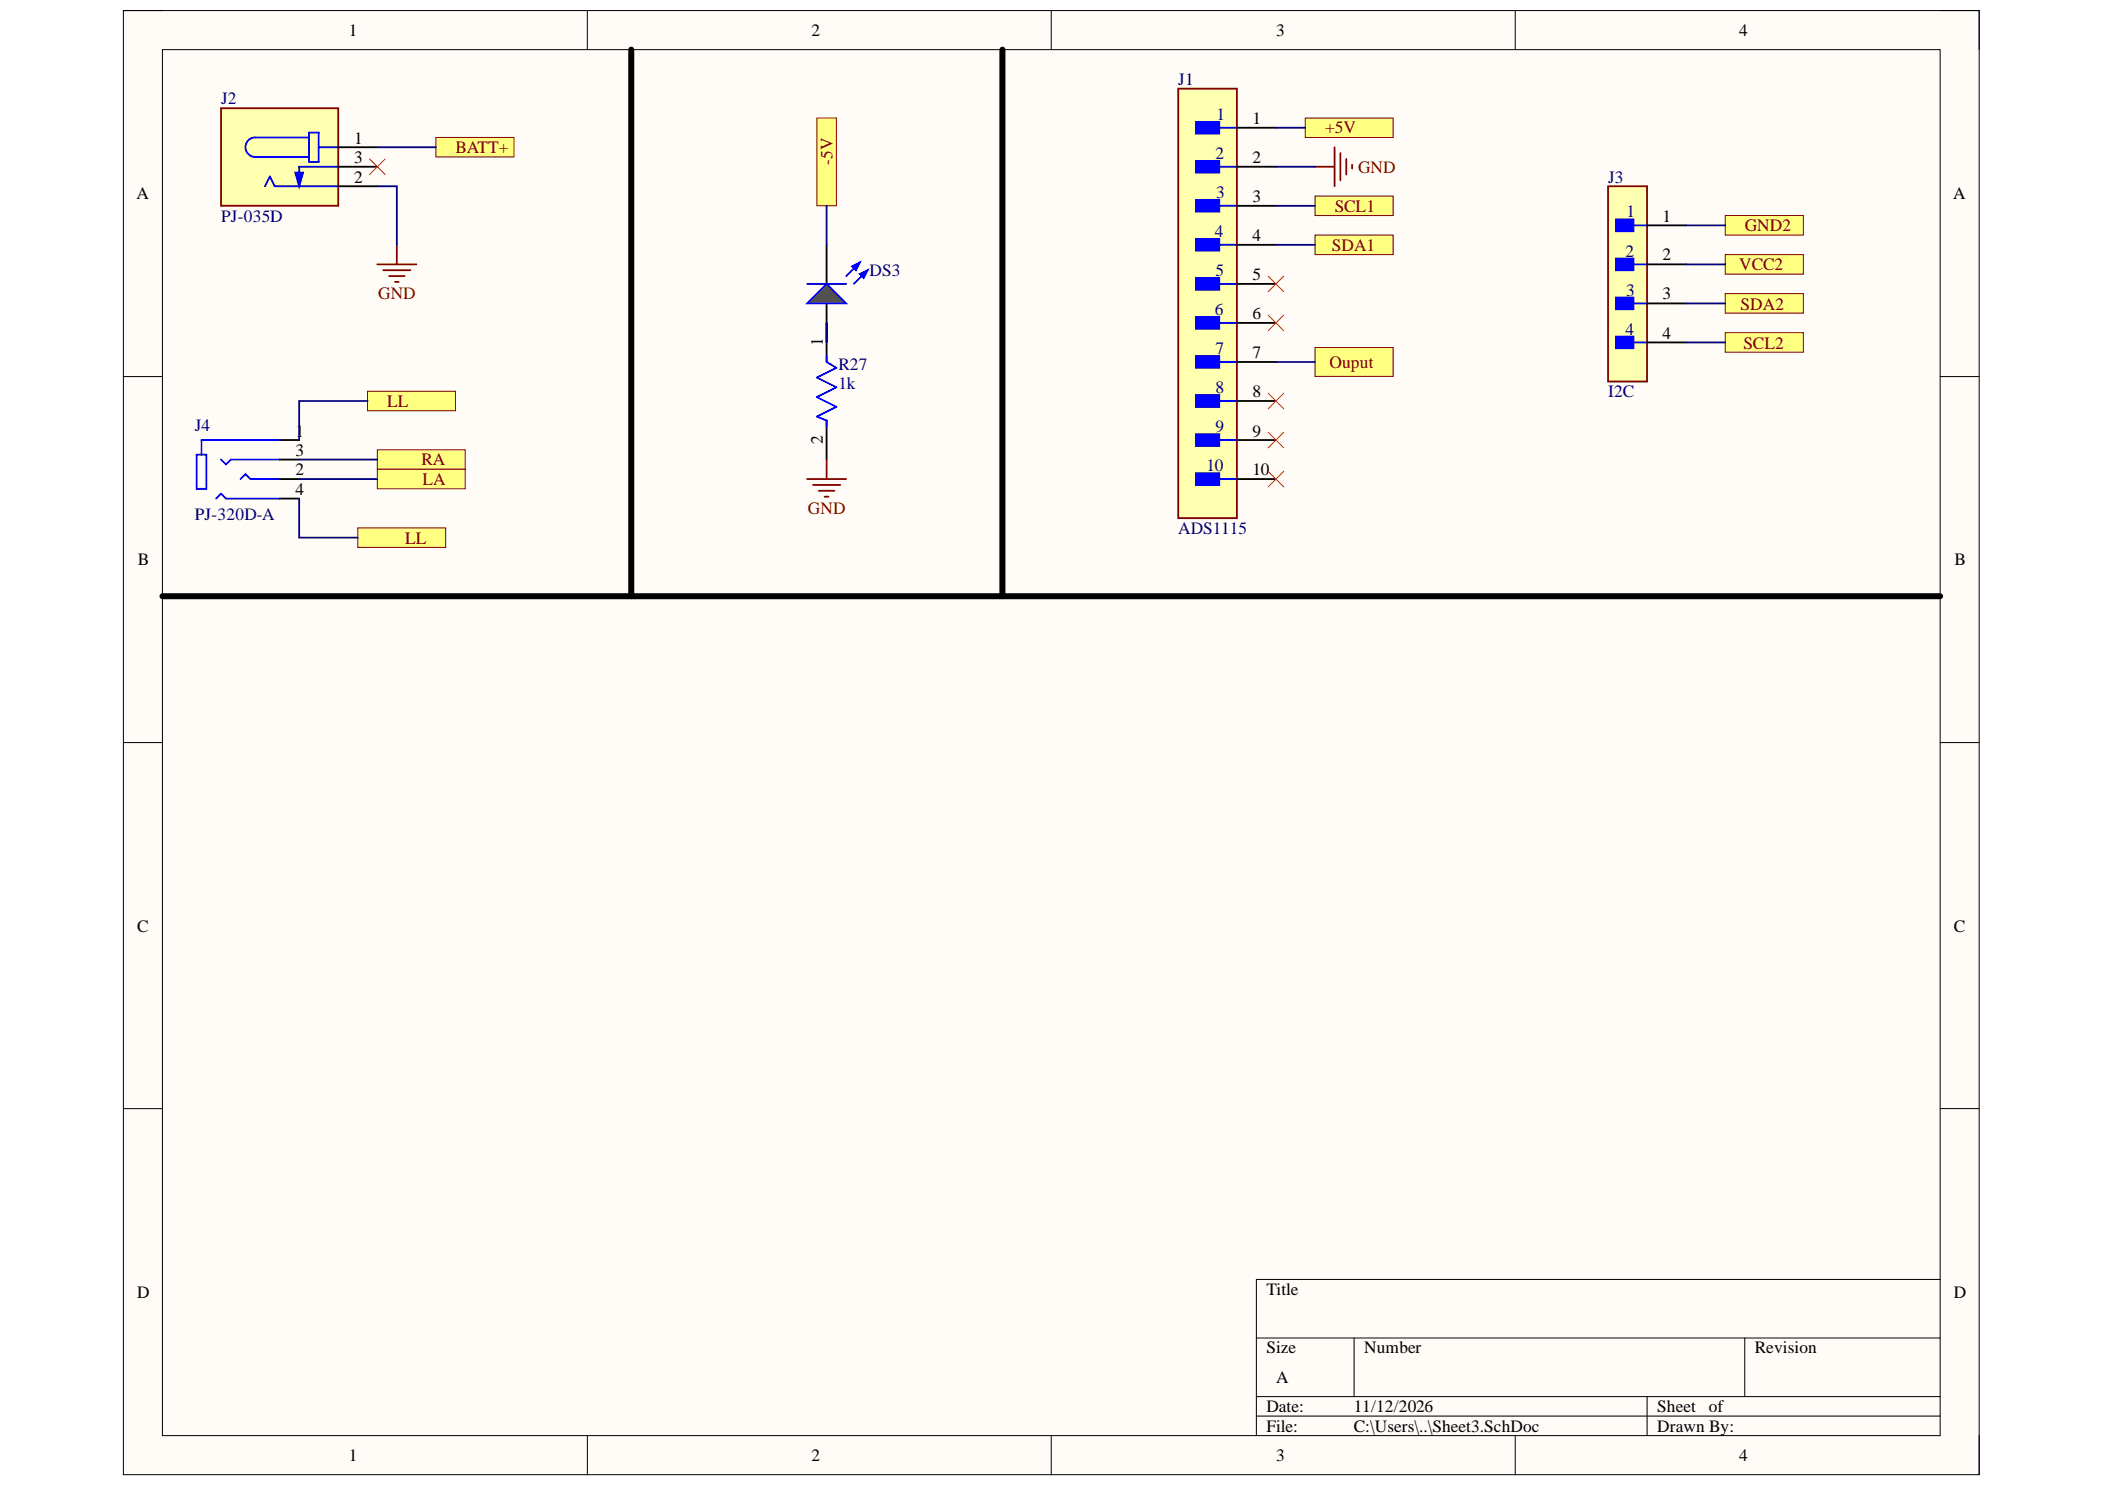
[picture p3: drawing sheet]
<svg xmlns="http://www.w3.org/2000/svg" width="297mm" height="210mm" viewBox="0 0 297 210" stroke-linecap="round" stroke-linejoin="round" font-family="sans-serif">
<path d="M17.4 1.5h261.9v206.5h-261.9z" fill-rule="evenodd" fill="#fffcf8"/>
<path d="M17.4 1.5h261.9v206.5h-261.9z" fill="none" stroke="#000" stroke-width=".14"/>
<path d="M22.9 7h250.9v195.5h-250.9z" fill-rule="evenodd" fill="#fffcf8"/>
<g fill="none" stroke="#000" stroke-width=".14">
<path d="M17.4 1.5h5.5M22.9 7h250.9v195.5h-250.9zM82.9 1.5v5.5M148.3 1.5v5.5M213.8 1.5v5.5M273.8 1.5h5.5v5.5M17.4 53.1h5.5M273.8 53.1h5.5M17.4 104.8h5.5M273.8 104.8h5.5M17.4 156.4h5.5M273.8 156.4h5.5"/>
<path d="M177.3 188.7h96.5M177.3 197h96.5M177.3 199.8h96.5M191.1 188.7v8.3M232.4 197v5.5M246.2 188.7v8.3M273.8 180.5h-96.5v22M82.9 202.5v5.5M148.3 202.5v5.5M213.8 202.5v5.5M279.3 202.5v5.5"/>
</g>
<path d="M226.9 26.3h5.5v27.5h-5.5z" fill-rule="evenodd" fill="#ffffb0"/>
<path d="M226.9 26.3h5.5v27.5h-5.5z" fill="none" stroke="#800000" stroke-width=".25"/>
<path d="M228 31h2.5v1.6h-2.5z" fill-rule="evenodd" fill="#00f"/>
<path d="M228 31h2.5v1.6h-2.5zM230.5 31.8h1.9" fill="none" stroke="#00f" stroke-width=".25"/>
<path d="M228 36.5h2.5v1.6h-2.5z" fill-rule="evenodd" fill="#00f"/>
<path d="M228 36.5h2.5v1.6h-2.5zM230.5 37.3h1.9" fill="none" stroke="#00f" stroke-width=".25"/>
<path d="M228 42h2.5v1.6h-2.5z" fill-rule="evenodd" fill="#00f"/>
<path d="M228 42h2.5v1.6h-2.5zM230.5 42.8h1.9" fill="none" stroke="#00f" stroke-width=".25"/>
<path d="M228 47.5h2.5v1.6h-2.5z" fill-rule="evenodd" fill="#00f"/>
<path d="M228 47.5h2.5v1.6h-2.5zM230.5 48.3h1.9M27.7 64.1h1.4v4.9h-1.4zM30.5 70.3l.7-.7 .7 .7h7.6M31.2 64.8l.7 .7 .7-.7h6.9M33.9 67.6l.7-.7 .7 .7h4.2M39.5 62.1h-11.1v2" fill="none" stroke="#00f" stroke-width=".25"/>
<path d="M232.4 31.8h5.5M232.4 37.3h5.5M232.4 42.8h5.5M232.4 48.3h5.5M39.5 62.1h2.7M39.5 64.8h2.7M39.5 67.6h2.7M39.5 70.3h2.7" fill="none" stroke="#000" stroke-width=".25"/>
<path d="M31.2 15.3h16.5v13.7h-16.5z" fill-rule="evenodd" fill="#ffffb0"/>
<path d="M31.2 15.3h16.5v13.7h-16.5z" fill="none" stroke="#800000" stroke-width=".25"/>
<path d="M36 19.4h7.6M43.6 18.7h1.4v4.1h-1.4zM36 22.1h7.6M37.4 26.3l.7-1.4 .7 1.4h8.9M45 20.8h2.7M47.7 23.5h-5.5v2.8" fill="none" stroke="#00f" stroke-width=".25"/>
<path d="M41.7 24.3h1.1l-.6 2z" fill="#00f"/>
<path d="M36 19.4a1.38 1.38 0 0 0-1.4 1.4 1.38 1.38 0 0 0 1.4 1.3M41.7 24.3h1.1l-.6 2z" fill="none" stroke="#00f" stroke-width=".25"/>
<path d="M47.7 20.8h5.5M47.7 23.5h5.5M47.7 26.3h5.5" fill="none" stroke="#000" stroke-width=".25"/>
<path d="M53.2 37.3h5.6M54.1 38.1h3.8M54.9 38.9h2.2M55.7 39.8h.6M56 34.5v2.8" fill="none" stroke="#800000" stroke-width=".25"/>
<path d="M61.5 19.4h11v2.7h-11z" fill-rule="evenodd" fill="#ffff80"/>
<path d="M61.5 19.4h11v2.7h-11z" fill="none" stroke="#800000" stroke-width=".14"/>
<path d="M243.4 30.4h11.1v2.8h-11.1z" fill-rule="evenodd" fill="#ffff80"/>
<path d="M243.4 30.4h11.1v2.8h-11.1z" fill="none" stroke="#800000" stroke-width=".14"/>
<path d="M243.4 35.9h11.1v2.8h-11.1z" fill-rule="evenodd" fill="#ffff80"/>
<path d="M243.4 35.9h11.1v2.8h-11.1z" fill="none" stroke="#800000" stroke-width=".14"/>
<path d="M243.4 41.4h11.1v2.8h-11.1z" fill-rule="evenodd" fill="#ffff80"/>
<path d="M243.4 41.4h11.1v2.8h-11.1z" fill="none" stroke="#800000" stroke-width=".14"/>
<path d="M243.4 46.9h11.1v2.8h-11.1z" fill-rule="evenodd" fill="#ffff80"/>
<path d="M243.4 46.9h11.1v2.8h-11.1z" fill="none" stroke="#800000" stroke-width=".14"/>
<path d="M53.2 63.5h12.5v2.7h-12.5z" fill-rule="evenodd" fill="#ffff80"/>
<path d="M53.2 63.5h12.5v2.7h-12.5z" fill="none" stroke="#800000" stroke-width=".14"/>
<path d="M53.2 66.2h12.5v2.8h-12.5z" fill-rule="evenodd" fill="#ffff80"/>
<path d="M53.2 66.2h12.5v2.8h-12.5z" fill="none" stroke="#800000" stroke-width=".14"/>
<path d="M51.9 55.2h12.4v2.7h-12.4z" fill-rule="evenodd" fill="#ffff80"/>
<path d="M51.9 55.2h12.4v2.7h-12.4z" fill="none" stroke="#800000" stroke-width=".14"/>
<path d="M50.5 74.5h12.4v2.7h-12.4z" fill-rule="evenodd" fill="#ffff80"/>
<path d="M50.5 74.5h12.4v2.7h-12.4z" fill="none" stroke="#800000" stroke-width=".14"/>
<path d="M166.3 12.5h8.2v60.6h-8.2z" fill-rule="evenodd" fill="#ffffb0"/>
<path d="M166.3 12.5h8.2v60.6h-8.2z" fill="none" stroke="#800000" stroke-width=".25"/>
<path d="M168.7 17.2h3.3v1.6h-3.3z" fill-rule="evenodd" fill="#00f"/>
<path d="M168.7 17.2h3.3v1.6h-3.3zM171.2 18h3.3" fill="none" stroke="#00f" stroke-width=".25"/>
<path d="M168.7 22.7h3.3v1.6h-3.3z" fill-rule="evenodd" fill="#00f"/>
<path d="M168.7 22.7h3.3v1.6h-3.3zM171.2 23.5h3.3" fill="none" stroke="#00f" stroke-width=".25"/>
<path d="M168.7 28.2h3.3v1.7h-3.3z" fill-rule="evenodd" fill="#00f"/>
<path d="M168.7 28.2h3.3v1.7h-3.3zM171.2 29h3.3" fill="none" stroke="#00f" stroke-width=".25"/>
<path d="M168.7 33.7h3.3v1.7h-3.3z" fill-rule="evenodd" fill="#00f"/>
<path d="M168.7 33.7h3.3v1.7h-3.3zM171.2 34.5h3.3" fill="none" stroke="#00f" stroke-width=".25"/>
<path d="M168.7 39.2h3.3v1.7h-3.3z" fill-rule="evenodd" fill="#00f"/>
<path d="M168.7 39.2h3.3v1.7h-3.3zM171.2 40h3.3" fill="none" stroke="#00f" stroke-width=".25"/>
<path d="M168.7 44.7h3.3v1.7h-3.3z" fill-rule="evenodd" fill="#00f"/>
<path d="M168.7 44.7h3.3v1.7h-3.3zM171.2 45.5h3.3" fill="none" stroke="#00f" stroke-width=".25"/>
<path d="M168.7 50.2h3.3v1.7h-3.3z" fill-rule="evenodd" fill="#00f"/>
<path d="M168.7 50.2h3.3v1.7h-3.3zM171.2 51.1h3.3" fill="none" stroke="#00f" stroke-width=".25"/>
<path d="M168.7 55.7h3.3v1.7h-3.3z" fill-rule="evenodd" fill="#00f"/>
<path d="M168.7 55.7h3.3v1.7h-3.3zM171.2 56.6h3.3" fill="none" stroke="#00f" stroke-width=".25"/>
<path d="M168.7 61.2h3.3v1.7h-3.3z" fill-rule="evenodd" fill="#00f"/>
<path d="M168.7 61.2h3.3v1.7h-3.3zM171.2 62.1h3.3" fill="none" stroke="#00f" stroke-width=".25"/>
<path d="M168.7 66.8h3.3v1.6h-3.3z" fill-rule="evenodd" fill="#00f"/>
<path d="M168.7 66.8h3.3v1.6h-3.3zM171.2 67.6h3.3" fill="none" stroke="#00f" stroke-width=".25"/>
<path d="M174.5 18h5.5M174.5 23.5h5.5M174.5 29h5.5M174.5 34.5h5.5M174.5 40h5.5M174.5 45.5h5.5M174.5 51.1h5.5M174.5 56.6h5.5M174.5 62.1h5.5M174.5 67.6h5.5" fill="none" stroke="#000" stroke-width=".25"/>
<path d="M184.2 16.6h12.4v2.8h-12.4z" fill-rule="evenodd" fill="#ffff80"/>
<path d="M184.2 16.6h12.4v2.8h-12.4z" fill="none" stroke="#800000" stroke-width=".14"/>
<path d="M185.6 23.5h2.7M188.3 20.8v5.5M189.1 21.6v3.9M190 22.4v2.2M190.8 23.2v.6" fill="none" stroke="#800000" stroke-width=".25"/>
<path d="M185.6 27.7h11v2.7h-11z" fill-rule="evenodd" fill="#ffff80"/>
<path d="M185.6 27.7h11v2.7h-11z" fill="none" stroke="#800000" stroke-width=".14"/>
<path d="M185.6 33.2h11v2.7h-11z" fill-rule="evenodd" fill="#ffff80"/>
<path d="M185.6 33.2h11v2.7h-11z" fill="none" stroke="#800000" stroke-width=".14"/>
<path d="M185.6 49h11v4.1h-11z" fill-rule="evenodd" fill="#ffff80"/>
<path d="M185.6 49h11v4.1h-11z" fill="none" stroke="#800000" stroke-width=".14"/>
<path d="M116.6 34.5v5.5M116.6 42.8v5.5" fill="none" stroke="#000" stroke-width=".25"/>
<path d="M116.6 40l2.8 2.8h-5.5z" fill="#0f0"/>
<path d="M121.3 37l-1.9 1.9M122.4 38.1l-1.9 1.9M116.6 40l2.8 2.8h-5.5z" fill="none" stroke="#00f" stroke-width=".25"/>
<path d="M120.2 37.6l1.1-.6-.5 1.1z" fill="#00f"/>
<path d="M120.2 37.6l1.1-.6-.5 1.1z" fill="none" stroke="#00f" stroke-width=".25"/>
<path d="M121.3 38.7l1.1-.6-.5 1.1z" fill="#00f"/>
<path d="M121.3 38.7l1.1-.6-.5 1.1zM113.9 40h5.5M116.6 50.2v.9l1.4 .8-2.7 1.4 2.7 1.3-2.7 1.4 2.7 1.4-2.7 1.4 1.3 .5v.8" fill="none" stroke="#00f" stroke-width=".25"/>
<path d="M116.6 45.5v5.6M116.6 59.3v5.5" fill="none" stroke="#000" stroke-width=".25"/>
<path d="M115.3 16.6h2.7v12.4h-2.7z" fill-rule="evenodd" fill="#ffff80"/>
<path d="M115.3 16.6h2.7v12.4h-2.7z" fill="none" stroke="#800000" stroke-width=".14"/>
<path d="M113.9 67.6h5.5M114.7 68.4h3.9M115.5 69.2h2.2M116.4 70.1h.5M116.6 64.8v2.8" fill="none" stroke="#800000" stroke-width=".25"/>
<path d="M89.1 7v77.1M141.5 7v77.1M22.9 84.1h250.9" fill="none" stroke="#000" stroke-width=".85"/>
<g fill="none" stroke="#000080" stroke-width=".25">
<path d="M180 18h4.2M53.2 26.3h2.8v8.2M53.2 20.8h8.3M116.6 29v5.5M180 23.5h5.6M180 29h5.6M180 34.5h5.6M237.9 31.8h5.5M237.9 37.3h5.5M51.9 56.6h-9.7v5.5M116.6 45.5v2.8M180 51.1h5.6"/>
<path d="M237.9 42.8h5.5M237.9 48.3h5.5M42.2 70.3v5.5h8.3M42.2 67.6h11M42.2 64.8h11"/>
</g>
<path d="M52.1 22.4l2.2 2.2M54.3 22.4l-2.2 2.2M178.9 38.9l2.2 2.2M181.1 38.9l-2.2 2.2M178.9 44.5l2.2 2.2M178.9 55.5l2.2 2.2M181.1 44.5l-2.2 2.2M181.1 55.5l-2.2 2.2M178.9 61l2.2 2.2M178.9 66.5l2.2 2.2M181.1 61l-2.2 2.2M181.1 66.5l-2.2 2.2" fill="none" stroke="#f00" stroke-width=".14"/>
<g font-size="2.5">
<text x="49.2" y="5.1">1</text>
<text x="114.5" y="5.1">2</text>
<text x="180.1" y="5.1">3</text>
<text x="245.4" y="5.1">4</text>
<text x="176.8" y="17.5">1</text>
<text x="50" y="20.3">1</text>
<text x="50" y="23">3</text>
<text x="176.8" y="23">2</text>
<text x="19.3" y="28.1">A</text>
<text x="50" y="25.8">2</text>
<text x="176.8" y="28.5">3</text>
<text x="275.6" y="28.1">A</text>
<text x="176.8" y="34">4</text>
<text x="234.6" y="31.3">1</text>
<text x="176.8" y="39.5">5</text>
<text x="234.6" y="36.7">2</text>
<text x="176.8" y="45">6</text>
<text x="234.6" y="42.2">3</text>
<text x="234.6" y="47.8">4</text>
<text x="176.8" y="50.5">7</text>
<text x="176.8" y="56">8</text>
<text x="41.7" y="61.6">1</text>
<text x="41.7" y="64.3">3</text>
<text x="176.8" y="61.6">9</text>
<text x="41.7" y="67.1">2</text>
<text x="41.7" y="69.8">4</text>
<text x="176.8" y="67.1">10</text>
<text x="19.5" y="79.7">B</text>
<text x="275.8" y="79.7">B</text>
<text x="19.4" y="131.5">C</text>
<text x="275.7" y="131.5">C</text>
<text x="19.4" y="183.1">D</text>
<text x="178.7" y="182.7">Title</text>
<text x="275.7" y="183.1">D</text>
<text x="178.7" y="190.9">Size</text>
<text x="192.5" y="190.9">Number</text>
<text x="247.6" y="190.9">Revision</text>
<text x="180.1" y="195.1">A</text>
<text x="178.7" y="199.2">Date:</text>
<text x="178.7" y="202">File:</text>
<text x="191.1" y="199.2">11/12/2026</text>
<text x="191.1" y="202">C:\Users\..\Sheet3.SchDoc</text>
<text x="233.8" y="199.2">Sheet</text>
<text x="233.8" y="202">Drawn By:</text>
<text x="241.1" y="199.2">of</text>
<text x="49.2" y="206.1">1</text>
<text x="114.5" y="206.1">2</text>
<text x="180.1" y="206.1">3</text>
<text x="245.4" y="206.1">4</text>
</g>
<g font-size="2.5" fill="#000080">
<text x="166.3" y="12">J1</text>
<text x="31.2" y="14.7">J2</text>
<text x="171.7" y="17">1</text>
<text x="171.5" y="22.5">2</text>
<text x="171.6" y="28">3</text>
<text x="226.9" y="25.8">J3</text>
<text x="31.2" y="31.3">PJ-035D</text>
<text x="171.4" y="33.4">4</text>
<text x="229.5" y="30.7">1</text>
<text x="122.7" y="38.9">DS3</text>
<text x="171.5" y="38.9">5</text>
<text x="229.4" y="36.2">2</text>
<text x="229.4" y="41.7">3</text>
<text x="171.4" y="44.4">6</text>
<text x="229.4" y="47.2">4</text>
<text x="118.3" y="52.2">R27</text>
<text x="171.5" y="50">7</text>
<text x="118.3" y="54.9">1k</text>
<text x="171.5" y="55.5">8</text>
<text x="226.9" y="56">I2C</text>
<text x="27.5" y="60.7">J4</text>
<text x="171.5" y="61">9</text>
<text x="170.2" y="66.5">10</text>
<text x="27.5" y="73.4">PJ-320D-A</text>
<text x="166.3" y="75.3">ADS1115</text>
</g>
<g font-size="2.5" fill="#800000">
<text x="64.3" y="21.6">BATT+</text>
<text x="187" y="18.8">+5V</text>
<text x="188.3" y="29.9">SCL1</text>
<text x="191.6" y="24.4">GND</text>
<text x="187.9" y="35.4">SDA1</text>
<text x="246.2" y="32.6">GND2</text>
<text x="245.4" y="38.1">VCC2</text>
<text x="53.4" y="42.2">GND</text>
<text x="245.6" y="43.7">SDA2</text>
<text x="187.6" y="51.9">Ouput</text>
<text x="246" y="49.2">SCL2</text>
<text x="54.6" y="57.4">LL</text>
<text x="59.5" y="65.6">RA</text>
<text x="59.6" y="68.4">LA</text>
<text x="57.2" y="76.7">LL</text>
<text x="114" y="72.6">GND</text>
</g>
<text font-size="2.4" fill="#800000" x="117.5" y="23.2" transform="rotate(-90 117.5 23.2)">-5V</text>
<g font-size="2.4">
<text x="116.1" y="48.8" transform="rotate(-90 116.1 48.8)">1</text>
<text x="116.1" y="62.7" transform="rotate(-90 116.1 62.7)">2</text>
</g>
</svg>
